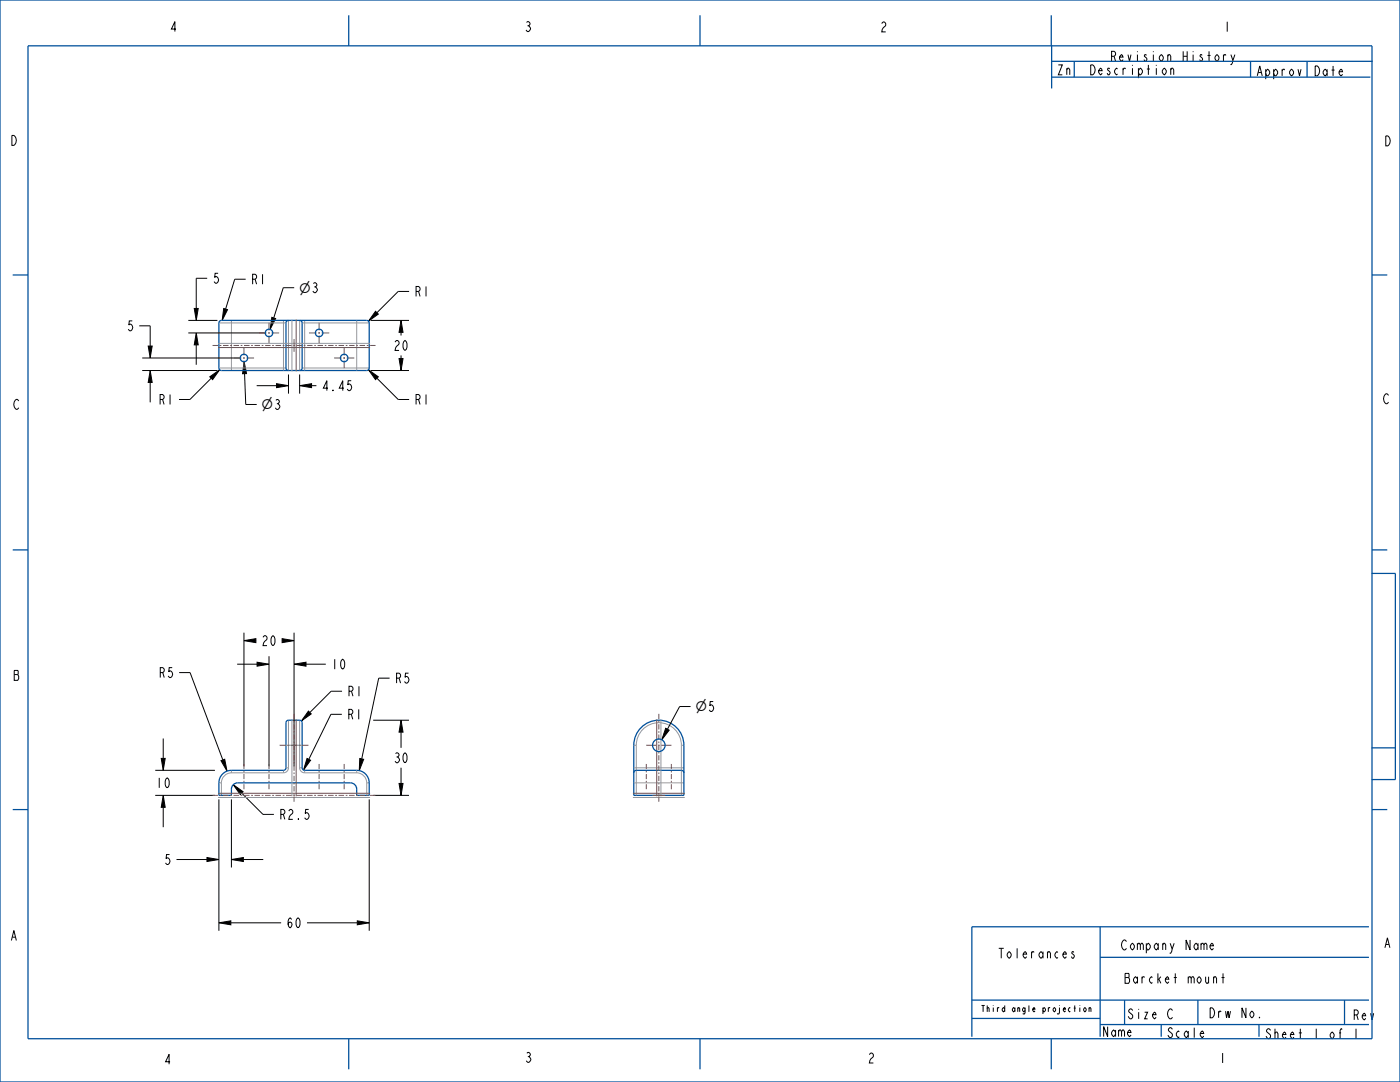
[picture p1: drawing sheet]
<svg xmlns="http://www.w3.org/2000/svg" width="559mm" height="432mm" viewBox="0 0 559 432" stroke-linecap="round" stroke-linejoin="round" font-family="sans-serif">
<g fill="#000">
<path d="M77.5 123.1h1.6l-.8 4.8zM78.3 132.9l.8 4.7h-1.6zM89.3 123.1l1.5 .5-2.1 4.3zM108.5 126.7l1.5 .4-2.2 4.3zM149.9 124.2l1.1 1.2-3.9 2.8zM160.1 127.9l.8 4.7h-1.6zM59.9 147.9l.8 4.7h-1.5zM59.2 138.1h1.5l-.8 4.8zM83.7 150.4l4-2.8-2.8 3.9zM97.4 144.4l1 4.7-1.6 .1zM110.4 153.1l4.7 .8-4.7 .8zM119.6 153.9l4.8-.8v1.6z"/>
<path d="M147.1 147.6l3.9 2.8-1.1 1.1zM159.3 143.1h1.6l-.8 4.8zM97.4 255.7l4.7-.8v1.6zM112.6 254.9l4.8 .8-4.8 .8zM102.6 264.3l4.8 .8-4.8 .8zM117.4 265.1l4.7-.8v1.6zM123.1 283.8l1.1 1.1-3.9 2.8zM160.1 287.4l.8 4.8h-1.6zM265.7 290.6l1.4 .8-2.9 3.8zM65.1 317.4l.8 4.8h-1.5zM64.4 302.7h1.5l-.8 4.7zM88.2 303.6l1.5-.6 .9 4.7z"/>
<path d="M93.1 313.2l3.9 2.8-1.1 1.1zM122.5 302.7l1.5 .7-2.8 3.9zM143.6 302.7l1.6 .3-1.8 4.5zM159.3 312.7h1.6l-.8 4.7zM82.6 342.2l4.8 .8-4.8 .8zM92.4 343l4.7-.8v1.6zM87.4 368.3l4.7-.8v1.6zM142.6 367.5l4.8 .8-4.8 .8z"/>
</g>
<g fill="none" stroke="#000" stroke-width=".4">
<path d="M82.7 111.1h-4.4v12M98.1 111.4h-4.4l-3.6 12M117.4 114.8h-4.3l-3.8 12.1M163.3 116.3h-4.4l-8.5 8.5M55.6 130h4.3v8.1M59.2 138.1h1.5l-.8 4.8zM75.2 132.9h30.6M75.2 127.9h11.6M77.5 123.1h1.6l-.8 4.8zM78.3 132.9l.8 4.7h-1.6zM78.3 137.6v8M89.3 123.1l1.5 .5-2.1 4.3z"/>
<path d="M108.5 126.7l1.5 .4-2.2 4.3zM148 127.9h15.2M149.9 124.2l1.1 1.2-3.9 2.8zM160.1 127.9l.8 4.7h-1.6zM160.1 132.6v1.3M56.8 147.9h30M56.8 142.9h39M59.9 147.9l.8 4.7h-1.5zM59.9 152.6v8M83.7 150.4l4-2.8-2.8 3.9zM84.3 150.9l-8.5 8.5h-4.4M97.4 144.4l1 4.7-1.6 .1z"/>
<path d="M97.6 149.1l.5 12.3h4.4M102.4 153.9h8M110.4 153.1l4.7 .8-4.7 .8zM115.1 149.5v7.6M119.6 153.9l4.8-.8v1.6zM119.6 149.5v7.6M124.4 153.9h1.9M147.1 147.6l3.9 2.8-1.1 1.1zM148 147.9h15.2M150.4 150.9l8.5 8.5h4.4M159.3 143.1h1.6l-.8 4.8zM160.1 141.8v1.3"/>
<path d="M97.4 255.7l4.7-.8v1.6zM97.4 252.5v53.3M102.1 255.7h.1M112.5 255.7h.1M112.6 254.9l4.8 .8-4.8 .8zM117.4 252.5v53.3M71.5 268.4h4.4l13 34.9M94.7 265.1h7.9M102.6 264.3l4.8 .8-4.8 .8zM107.4 261.9v43.9M117.4 265.1l4.7-.8v1.6zM122.1 265.1h7.9"/>
<path d="M136.5 275.9h-4.3l-8.5 8.4M155.5 270.6h-4.3l-6.8 32.3M284.7 280h-1.2l-.2 1.6 .4-.3a1.33 1.33 0 0 1 1.2 1.3 1.33 1.33 0 0 1-1.2 1.3l-.6-.6M65.1 294.7v8M123.1 283.8l1.1 1.1-3.9 2.8zM136.4 285.1h-4.3l-8.8 17.9M149 287.4h14.2M160.1 287.4l.8 4.8h-1.6zM160.1 292.2v6.2M265.7 290.6l1.4 .8-2.9 3.8zM275.6 282h-4.3l-4.9 9M62 317.4h23.8"/>
<path d="M62 307.4h23.8M64.4 302.7h1.5l-.8 4.7zM65.1 317.4l.8 4.8h-1.5zM87.4 319v52.5M88.2 303.6l1.5-.6 .9 4.7zM92.4 319v27.2M93.1 313.2l3.9 2.8-1.1 1.1zM96.5 316.5l8.5 8.5h4.3M122.5 302.7l1.5 .7-2.8 3.9zM143.6 302.7l1.6 .3-1.8 4.5zM147.4 319v52.5M149 317.4h14.2"/>
<path d="M159.3 312.7h1.6l-.8 4.7zM160.1 306.4v6.3M65.1 322.2v7.9M70.4 343h12.2M82.6 342.2l4.8 .8-4.8 .8zM92.4 343l4.7-.8v1.6zM97.1 343h8M87.4 368.3l4.7-.8v1.6zM92.1 368.3h20.1M122.5 368.3h20.1M142.6 367.5l4.8 .8-4.8 .8z"/>
</g>
<g fill="none" stroke="#00509b" stroke-width=".51">
<path d="M0 0h558.8v431.8h-558.8zM11.2 18.3h536.4v396.2h-536.4zM139.2 6.1v12.2M279.4 6.1v12.2M419.6 6.1v12.2M419.8 18.2v17.1M419.8 30.8h127.2M419.8 24.5h128.1M428.8 24.5v6.3M499.1 24.5v6.3M521.7 24.5v6.3M5.1 109.7h6.1"/>
<path d="M547.6 109.7h6.1M87.7 128.2l.7-.3h58.4l.6 1-.1 18.4-.9 .6-58.4-.1-.6-.9v-18zM115.1 127.9l-.7 .3-.3 .7v18l.3 .7 .7 .3M119.6 127.9l.7 .3 .3 .7v18l-.3 .7-.7 .3M5.1 219.5h6.1M547.6 219.5h6.1M547.5 228.8h9.4v82.3h-9.4M255.5 290.8a10 10 0 0 1 11-2.7 10 10 0 0 1 6.5 9.3v20h-20v-21.2l.6-2.4zM547.5 298.4h9.4M89.1 308.6a5 5 0 0 1 3.3-1.2h20.7l.8-.3 .2-.7v-18l.3-.7 .7-.3h4.5l.9 .6 .1 18.4 .3 .7 .7 .3h20.8a5 5 0 0 1 5 5v5h-5a4.9 4.9 0 0 0-.6-4l-.8-.7-1.1-.3h-45l-1.1 .3-.9 .7a4.9 4.9 0 0 0-.5 4h-5v-5a5 5 0 0 1 1.7-3.8zM253 308.4l.3-.7 .7-.3h18l.7 .3 .3 .7M5.1 323.1h6.1"/>
<path d="M547.6 323.1h6.1M439.1 369.9v43.8M546.4 369.9h-158.5v43.8M387.9 399.1h158.5M439.1 382h107.3M448.9 399.1v9.8M478.1 399.1v9.8M536.7 399.1v9.8M139.2 414.5v12.2M279.4 414.5v12.2M387.9 406.4h51.2M419.6 414.5v12.2"/>
<path d="M439.1 408.9h107.3M463.5 408.9v4.8M502.5 408.9v4.8"/>
</g>
<g fill="none" stroke="#9196a0" stroke-width=".4">
<path d="M87.4 128.9h26.7M92.4 127.9v20M113.1 127.9v20M115.1 127.9v20M119.6 127.9v20M120.6 128.9h26.8M121.6 127.9v20M142.4 127.9v20M87.4 146.9h26.7M120.6 146.9h26.8M114.1 297.4h6.5M115.1 287.4v19"/>
<path d="M119.6 287.4v19M253 297.4h1M254 297.4a9 9 0 0 1 9-9 9 9 0 0 1 9 9M254 297.4v20M272 297.4h1M272 297.4v20M87.4 312.4h1M88.4 312.4v5M92.4 308.4a4 4 0 0 0-4 4M92.4 307.4v1M92.4 308.4h20.7M113.1 307.4v1"/>
<path d="M114.1 306.4h1M115.1 306.4l-.5 1.4-1.5 .6M119.6 306.4l.6 1.4 1.4 .6M119.6 306.4h1M121.6 308.4h20.8M121.6 307.4v1M142.4 308.4a4 4 0 0 1 4 4M142.4 307.4v1M146.4 312.4h1M146.4 312.4v5M253 312.4h20M253 306.4h20"/>
</g>
<!-- layer: 01___PRT_ALL_DTM_PLN -->
<path d="M87 137h60.7M116.5 127.5v20.7M116.5 287.1v30.7M263.8 287.1v30.7M87 318.3h60.7M252.6 318.3h20.7" fill="none" stroke="#9196a0" stroke-width=".4"/>
<path d="M87 138.7h60.7M118.2 127.5v20.7M118.2 287.1v30.7M262.1 287.1v30.7M87 316.6h60.7M252.6 316.6h20.7" fill="none" stroke="#785055" stroke-width=".4"/>
<!-- layer: 02___PRT_ALL_AXES -->
<g fill="none" stroke="#785055" stroke-width=".4">
<path d="M84.8 137.9h2.2M87.7 137.9h.7M89 137.9h2.2M91.9 137.9h.6M93.2 137.9h2.2M96.1 137.9h.6M97.4 138.8v3.1M97.4 137.9h2.2M100.3 137.9h.6M101.6 137.9h2.2M103.3 132.9h3.1M104.5 137.9h.6"/>
<path d="M105.8 137.9h2.2M107 132.9h.7M107.4 128.8v3.1M107.4 132.5v.7M107.4 133.9v3M108.4 132.9h3M108.7 137.9h.6M110 137.9h2.2M112.8 137.9h.7M114.2 137.9h2.2M117 137.9h.7M117.4 135.3v5.1"/>
<path d="M118.4 137.9h2.2M121.2 137.9h.7M122.6 137.9h2.2M123.3 132.9h3.1M125.4 137.9h.7M126.8 137.9h2.1M127 132.9h.7M127.4 128.8v3.1M127.4 132.5v.7M127.4 133.9v3M128.4 132.9h3M129.6 137.9h.7"/>
<path d="M130.9 137.9h2.2M133.8 137.9h.7M135.1 137.9h2.2M137.4 138.8v3.1M138 137.9h.7M139.3 137.9h2.2M142.2 137.9h.7M143.5 137.9h2.2M146.4 137.9h.7M147.7 137.9h2.2M93.3 142.9h3.1M97 142.9h.7"/>
<path d="M97.4 142.5v.7M97.4 143.9v3M98.4 142.9h3M133.3 142.9h3.1M137 142.9h.7M137.4 142.5v.7M137.4 143.9v3M138.4 142.9h3M111.6 297.4h2.5M114.8 297.4h.6M116.1 297.4h2.5M117.4 284.9v2.1"/>
<path d="M117.4 287.7v.6M117.4 289v2.1M117.4 291.8v.7M117.4 293.1v2.1M117.4 295.9v.7M117.4 297.2v2.2M119.3 297.4h.7M120.6 297.4h2.5M257.9 297.4h4.1M262.6 297.4h.7M263 284.9v2.1M263 287.7v.6"/>
<path d="M263 289v2.1M263 291.8v.7M263 293.1v2.1M263 295.9v.7M263 297.2v2.2M264 297.4h4M84.8 317.4h2.2M87.7 317.4h.7M89 317.4h2.2M91.9 317.4h.6M93.2 317.4h2.2M96.1 317.4h.6"/>
<path d="M97.4 304.9v2M97.4 307.6v.6M97.4 308.9v2M97.4 311.6v.7M97.4 312.9v2.1M97.4 317.4h2.2M100.3 317.4h.6M101.6 317.4h2.2M104.5 317.4h.6M105.8 317.4h2.2M107.4 304.9v2M107.4 307.6v.6"/>
<path d="M107.4 308.9v2M107.4 311.6v.7M107.4 312.9v2.1M108.7 317.4h.6M110 317.4h2.2M112.8 317.4h.7M114.2 317.4h2.2M117 317.4h.7M117.4 300v.7M117.4 301.4v2.1M117.4 304.1v.7M117.4 305.5v2.1"/>
<path d="M117.4 308.3v.6M117.4 309.6v2.1M117.4 312.4v.7M117.4 313.7v2.1M117.4 316.5v.7M117.4 317.8v2.2M118.4 317.4h2.2M121.2 317.4h.7M122.6 317.4h2.2M125.4 317.4h.7M126.8 317.4h2.1M127.4 304.9v2"/>
<path d="M127.4 307.6v.6M127.4 308.9v2M127.4 311.6v.7M127.4 312.9v2.1M129.6 317.4h.7M130.9 317.4h2.2M133.8 317.4h.7M135.1 317.4h2.2M137.4 304.9v2M137.4 307.6v.6M137.4 308.9v2M137.4 311.6v.7"/>
<path d="M137.4 312.9v2.1M138 317.4h.7M139.3 317.4h2.2M142.2 317.4h.7M143.5 317.4h2.2M146.4 317.4h.7M147.7 317.4h2.2M258 304.9v2M258 307.6v.6M258 308.9v2M258 311.6v.7M258 312.9v2.1"/>
<path d="M260.4 317.4h5.1M263 300v.7M263 301.4v2.1M263 304.1v.7M263 305.5v2.1M263 308.3v.6M263 309.6v2.1M263 312.4v.7M263 313.7v2.1M263 316.5v.7M263 317.8v2.2M268 304.9v2"/>
<path d="M268 307.6v.6M268 308.9v2M268 311.6v.7M268 312.9v2.1"/>
</g>
<g fill="none" stroke="#00509b" stroke-width=".51">
<circle cx="107.4" cy="132.9" r="1.5"/>
<circle cx="127.4" cy="132.9" r="1.5"/>
<circle cx="97.4" cy="142.9" r="1.5"/>
<circle cx="137.4" cy="142.9" r="1.5"/>
<circle cx="263" cy="297.4" r="2.5"/>
</g>
<g font-size="5.5">
<text x="119.4" y="116.8">⌀3</text>
<text x="119.4" y="116.8">⌀</text>
<text x="104.4" y="163.4">⌀3</text>
<text x="104.4" y="163.4">⌀</text>
<text x="277.6" y="283.9">⌀</text>
</g>
<g font-size="5.2">
<text x="67.6" y="12.6">4</text>
<text x="209.2" y="12.6">3</text>
<text x="351.1" y="12.7">2</text>
<text x="488.2" y="12.6">1</text>
<text x="421.6" y="29.9">Zn</text>
<text x="434.6" y="29.9">Description</text>
<text x="442.9" y="24.4">Revision History</text>
<text x="501.2" y="30.3">Approv</text>
<text x="524.2" y="30.3">Date</text>
<text x="3.9" y="58">D</text>
<text x="552.3" y="58.2">D</text>
<text x="84.7" y="113">5</text>
<text x="100" y="113.4">R1</text>
<text x="165.3" y="118.3">R1</text>
<text x="50.4" y="132">5</text>
<text x="156.9" y="139.9">20</text>
<text x="128.3" y="155.9">4.45</text>
<text x="63.1" y="161.4">R1</text>
<text x="165.3" y="161.4">R1</text>
<text x="551.8" y="161.1">C</text>
<text x="5.1" y="163.4">C</text>
<text x="104.2" y="257.7">20</text>
<text x="132" y="267">10</text>
<text x="5.1" y="271.5">B</text>
<text x="63.2" y="270.4">R5</text>
<text x="157.5" y="272.6">R5</text>
<text x="138.5" y="277.8">R1</text>
<text x="138.4" y="287.1">R1</text>
<text x="156.9" y="304.4">30</text>
<text x="62" y="314.4">10</text>
<text x="111.3" y="327">R2.5</text>
<text x="65.3" y="345">5</text>
<text x="114.2" y="370.3">60</text>
<text x="3.9" y="375.3">A</text>
<text x="398" y="382.4">Tolerances</text>
<text x="447.2" y="379.1">Company Name</text>
<text x="552.2" y="378.2">A</text>
<text x="448.5" y="392.4">Barcket mount</text>
<text x="449.7" y="406.6">Size C</text>
<text x="482.2" y="406.2">Drw No.</text>
<text x="539.7" y="407">Rev</text>
<text x="439.7" y="413.7">Name</text>
<text x="465.6" y="414.1">Scale</text>
<text x="504.7" y="414.5">Sheet 1 of 1</text>
<text x="65.3" y="424.7">4</text>
<text x="209.3" y="424">3</text>
<text x="346.2" y="424.2">2</text>
<text x="486.4" y="424.2">1</text>
</g>
<text font-size="3.3" x="391.4" y="403.8">Third angle projection</text>
</svg>
